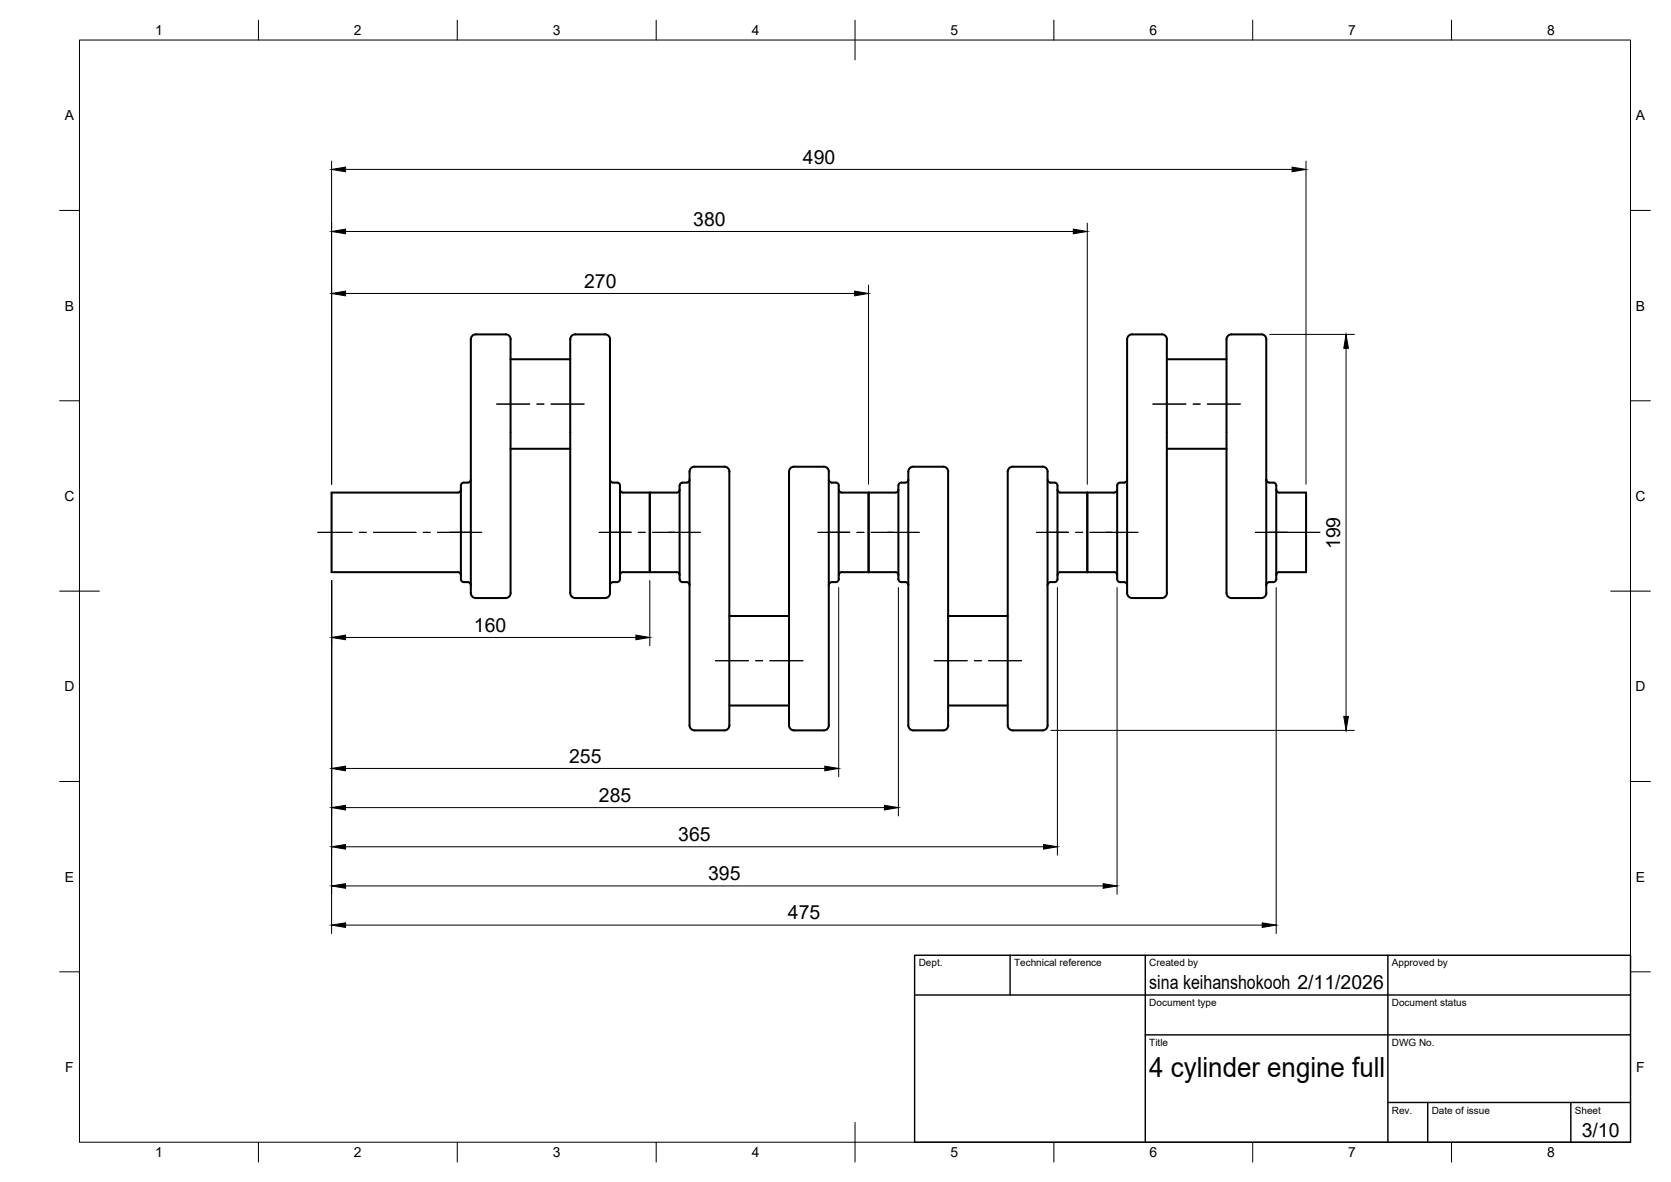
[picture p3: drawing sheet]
<svg xmlns="http://www.w3.org/2000/svg" width="420mm" height="297mm" viewBox="0 0 420 297" stroke-linecap="round" stroke-linejoin="round" font-family="sans-serif">
<!-- layer: Visible -->
<g fill="none" stroke="#000" stroke-width=".51">
<path d="M127.1 84h-7.5a1.49 1.49 0 0 0-1.2 1.9v62.1a2.04 2.04 0 0 0 .8 2.2l7.9 .1M127.1 84a1.26 1.26 0 0 1 1.3 1.3M128.4 85.3v63.7M128.4 90.3h15M143.9 84.3l.7-.3h7.5a1.43 1.43 0 0 1 1.3 1.9v62.1a2.07 2.07 0 0 1-.9 2.2l-7.9 .1a1.47 1.47 0 0 1-1.2-1.9v-62.1a2.43 2.43 0 0 1 .5-2zM292.1 84h-7.4a1.49 1.49 0 0 0-1.3 1.9v62.1a2.04 2.04 0 0 0 .9 2.2l7.8 .1M292.2 84a1.26 1.26 0 0 1 1.2 1.3M293.4 85.3v63.7M293.4 90.3h15M308.9 84.3l.8-.3h7.4a1.43 1.43 0 0 1 1.3 1.9v62.1a2.07 2.07 0 0 1-.9 2.2l-7.9 .1a1.47 1.47 0 0 1-1.2-1.9v-62.1a2.43 2.43 0 0 1 .5-2zM128.4 112.8h15M183.4 118.5v63.8"/>
<path d="M183.4 118.5a1.23 1.23 0 0 0-1.3-1.2h-7.5a1.48 1.48 0 0 0-1.2 1.9v62.1a2.07 2.07 0 0 0 .8 2.2h7.9a1.26 1.26 0 0 0 1.3-1.2M198.9 117.5l.8-.2h7.4a1.42 1.42 0 0 1 1.3 1.9v62.1a2.1 2.1 0 0 1-.9 2.2h-7.9a1.48 1.48 0 0 1-1.2-1.9v-62.1a2.4 2.4 0 0 1 .5-2zM228.9 117.5l.7-.2h7.6a1.44 1.44 0 0 1 1.2 1.9v62.1a2.1 2.1 0 0 1-.8 2.2h-8a1.48 1.48 0 0 1-1.2-1.9v-62.1a2.4 2.4 0 0 1 .5-2zM262.1 117.3h-7.5a1.48 1.48 0 0 0-1.2 1.9v62.1a2.07 2.07 0 0 0 .8 2.2h7.9M262.2 117.3a1.26 1.26 0 0 1 1.2 1.2M263.4 118.5v63.8M293.4 112.8h15M115.1 123.8h-31.7v20h31.7M115.9 123a.75 .75 0 0 1-.8 .8M116.6 121.3h1M116.6 121.3a1.36 1.36 0 0 0-.7 1.7v21.6a1.37 1.37 0 0 0 .7 1.7M118.4 120.5a.75 .75 0 0 1-.8 .8"/>
<path d="M153.4 120.5a.75 .75 0 0 0 .7 .8M154.1 121.3h1M155.1 121.3a1.36 1.36 0 0 1 .8 1.7v21.6a1.37 1.37 0 0 1-.8 1.7h-1a.75 .75 0 0 0-.7 .7M155.9 123a.75 .75 0 0 0 .7 .8h13.5a.75 .75 0 0 0 .8-.8M163.4 123.8v20M170.9 122v23.5M171.6 121.3h1M171.7 121.3a.75 .75 0 0 0-.8 .7M173.4 120.5a.75 .75 0 0 1-.8 .8M208.4 120.5a.75 .75 0 0 0 .8 .8M209.1 121.3h1M210.2 121.3a1.14 1.14 0 0 1 .7 1.4v21.9a1.67 1.67 0 0 1-.5 1.6l-1.3 .1a.75 .75 0 0 0-.7 .7"/>
<path d="M210.9 123a.75 .75 0 0 0 .8 .8h13.4a.75 .75 0 0 0 .8-.8M218.4 123.8v20M226.6 121.3h1M226.6 121.3a1.36 1.36 0 0 0-.7 1.7v21.6a1.37 1.37 0 0 0 .7 1.7h1M228.4 120.5a.75 .75 0 0 1-.7 .8M263.4 120.5a.75 .75 0 0 0 .7 .8M264.1 121.3h1M265.1 121.3a1.36 1.36 0 0 1 .8 1.7v21.6a1.37 1.37 0 0 1-.8 1.7h-1a.75 .75 0 0 0-.7 .7M265.9 123a.75 .75 0 0 0 .7 .8h13.5a.75 .75 0 0 0 .8-.8M273.4 123.8v20M281.6 121.3h1M281.7 121.3a1.36 1.36 0 0 0-.8 1.7v21.6a1.37 1.37 0 0 0 .8 1.7"/>
<path d="M283.4 120.5a.75 .75 0 0 1-.8 .8M318.4 120.5a.75 .75 0 0 0 .8 .8M319.2 121.3h.9M320.2 121.3a1.36 1.36 0 0 1 .7 1.7v21.6a1.37 1.37 0 0 1-.7 1.7h-1a.75 .75 0 0 0-.8 .7M320.9 123a.75 .75 0 0 0 .7 .8h6.8v20h-6.8a.72 .72 0 0 0-.7 .7M115.1 143.8a.75 .75 0 0 1 .8 .7M116.6 146.3h1a.75 .75 0 0 1 .8 .7M128.4 149a1.26 1.26 0 0 1-1.3 1.3M155.9 144.5a.75 .75 0 0 1 .7-.7h13.5a.72 .72 0 0 1 .8 .7M170.9 145.5a.75 .75 0 0 0 .8 .8h.9M172.6 146.3a.75 .75 0 0 1 .8 .7M183.4 154.8h15"/>
<path d="M210.9 144.5a.75 .75 0 0 1 .8-.7h13.4a.72 .72 0 0 1 .8 .7M227.7 146.3a.75 .75 0 0 1 .7 .7M238.4 154.8h15M265.9 144.5a.75 .75 0 0 1 .7-.7h13.5a.72 .72 0 0 1 .8 .7M281.6 146.3h1a.75 .75 0 0 1 .8 .7M293.4 149a1.26 1.26 0 0 1-1.2 1.3M183.4 177.3h15M238.4 177.3h15M263.4 182.3a1.26 1.26 0 0 1-1.2 1.2"/>
</g>
<!-- layer: BORDER -->
<g fill="none" stroke="#000" stroke-width=".25">
<path d="M20 10.1h390v276.9h-390zM65 5.1v5M115 5.1v5M165 5.1v5M215 5.1v10M265 5.1v5M315 5.1v5M365 5.1v5M15 52.9h5M410 52.9h5M15 100.7h5M410 100.7h5"/>
<path d="M15 148.6h10M405 148.6h10M15 196.4h5M410 196.4h5M15 244.2h5M410 244.2h5M65 287v5M115 287v5M165 287v5M215 282.1v9.9M265 287v5M315 287v5"/>
<path d="M365 287v5"/>
</g>
<!-- layer: TITLEBLOCK -->
<path d="M230 240.1h180v46.9h-180zM230 250h180M254 240.1v9.9M288 240.1v46.9M349 240.1v46.9M288 260.1h122M349 277.1h61M359 277.1v9.9M395 277.1v9.9" fill="none" stroke="#000" stroke-width=".36"/>
<!-- layer: Smart Centers -->
<g fill="none" stroke="#000" stroke-width=".25">
<path d="M124.9 101.5h8.3M135 101.5h1.8M138.6 101.5h8.3M289.9 101.5h8.3M300 101.5h1.8M303.6 101.5h8.3M79.9 133.8h8.6M90.3 133.8h1.8M93.9 133.8h10.7M106.4 133.8h1.8M110 133.8h11.1M150.6 133.8h8.1"/>
<path d="M160.5 133.8h1.7M164 133.8h12.1M205.6 133.8h8.1M215.5 133.8h1.8M219 133.8h12.1M260.6 133.8h8.1M270.5 133.8h1.7M274 133.8h12.1M315.6 133.8h16.3M179.9 166h8.3M190 166h1.8M193.6 166h8.3"/>
<path d="M234.9 166h8.3M245 166h1.8M248.6 166h8.3"/>
</g>
<!-- layer: FD_Dimensions -->
<g fill="none" stroke="#000" stroke-width=".25">
<path d="M83.4 40.5v81.2M86.9 42.6h238M86.9 58.2h183M273.4 56.1v65.6M328.4 40.5v81.2M86.9 73.8h128M218.4 71.7v50M319.2 84h21.4M338.5 87.5v92.5M83.4 145.9v88.7M163.4 145.9v16.4M210.9 147.6v47.6"/>
<path d="M225.9 147.6v57.4M265.9 147.6v67.3M280.9 147.6v77.2M320.9 147.6v87M86.9 160.2h73M86.9 193.1h120.5M264.2 183.5h76.4M86.9 212.8h175.5M86.9 203h135.5M86.9 232.5h230.5M86.9 222.6h190.5"/>
</g>
<g fill="#000" stroke="#000" stroke-width=".25">
<path d="M83.4 42.6l3.5-.6v1.2zM83.4 58.2l3.5-.6v1.1zM269.9 57.6l3.5 .6-3.5 .5zM324.9 42l3.5 .6-3.5 .6zM83.4 73.8l3.5-.6v1.1zM214.9 73.2l3.5 .6-3.5 .5zM338.5 84l.5 3.5h-1.1zM83.4 160.2l3.5-.6v1.2zM159.9 159.6l3.5 .6-3.5 .6zM83.4 193.1l3.5-.6v1.2zM207.4 192.5l3.5 .6-3.5 .6zM337.9 180h1.1l-.5 3.5z"/>
<path d="M83.4 212.8l3.5-.6v1.2zM83.4 203l3.5-.6v1.1zM222.4 202.4l3.5 .6-3.5 .5zM262.4 212.2l3.5 .6-3.5 .6zM83.4 232.5l3.5-.6v1.2zM83.4 222.6l3.5-.5v1.1zM277.4 222.1l3.5 .5-3.5 .6zM317.4 231.9l3.5 .6-3.5 .6z"/>
</g>
<text font-size="7" x="289" y="270.6">4 cylinder engine full</text>
<g font-size="4.9">
<text x="201.9" y="41.1">490</text>
<text x="174.3" y="56.7">380</text>
<text x="146.9" y="72.3">270</text>
<text x="337" y="138" transform="rotate(-90 337 138)">199</text>
<text x="119.1" y="158.7">160</text>
<text x="143.1" y="191.7">255</text>
<text x="150.6" y="201.5">285</text>
<text x="170.5" y="211.3">365</text>
<text x="178.1" y="221.2">395</text>
<text x="198.1" y="231">475</text>
<text x="289" y="248.5">sina keihanshokooh 2/11/2026</text>
<text x="397.7" y="285.7">3/10</text>
</g>
<g font-size="3.5">
<text x="39" y="8.8">1</text>
<text x="89" y="8.8">2</text>
<text x="139" y="8.8">3</text>
<text x="189" y="8.8">4</text>
<text x="239" y="8.8">5</text>
<text x="289" y="8.8">6</text>
<text x="339" y="8.8">7</text>
<text x="389" y="8.8">8</text>
<text x="16.3" y="30.2">A</text>
<text x="411.3" y="30.2">A</text>
<text x="16.3" y="78">B</text>
<text x="411.3" y="78">B</text>
<text x="16.2" y="125.9">C</text>
<text x="411.2" y="125.9">C</text>
<text x="16.2" y="173.7">D</text>
<text x="411.2" y="173.7">D</text>
<text x="16.3" y="221.6">E</text>
<text x="411.3" y="221.6">E</text>
<text x="16.4" y="269.4">F</text>
<text x="411.4" y="269.4">F</text>
<text x="39" y="290.8">1</text>
<text x="89" y="290.8">2</text>
<text x="139" y="290.8">3</text>
<text x="189" y="290.8">4</text>
<text x="239" y="290.8">5</text>
<text x="289" y="290.8">6</text>
<text x="339" y="290.8">7</text>
<text x="389" y="290.8">8</text>
</g>
<g font-size="2.5">
<text x="231" y="242.9">Dept.</text>
<text x="255" y="242.9">Technical reference</text>
<text x="289" y="242.9">Created by</text>
<text x="350" y="242.9">Approved by</text>
<text x="289" y="252.8">Document type</text>
<text x="350" y="252.8">Document status</text>
<text x="289" y="262.9">Title</text>
<text x="350" y="262.9">DWG No.</text>
<text x="350" y="279.9">Rev.</text>
<text x="360" y="279.9">Date of issue</text>
<text x="396" y="279.9">Sheet</text>
</g>
</svg>
